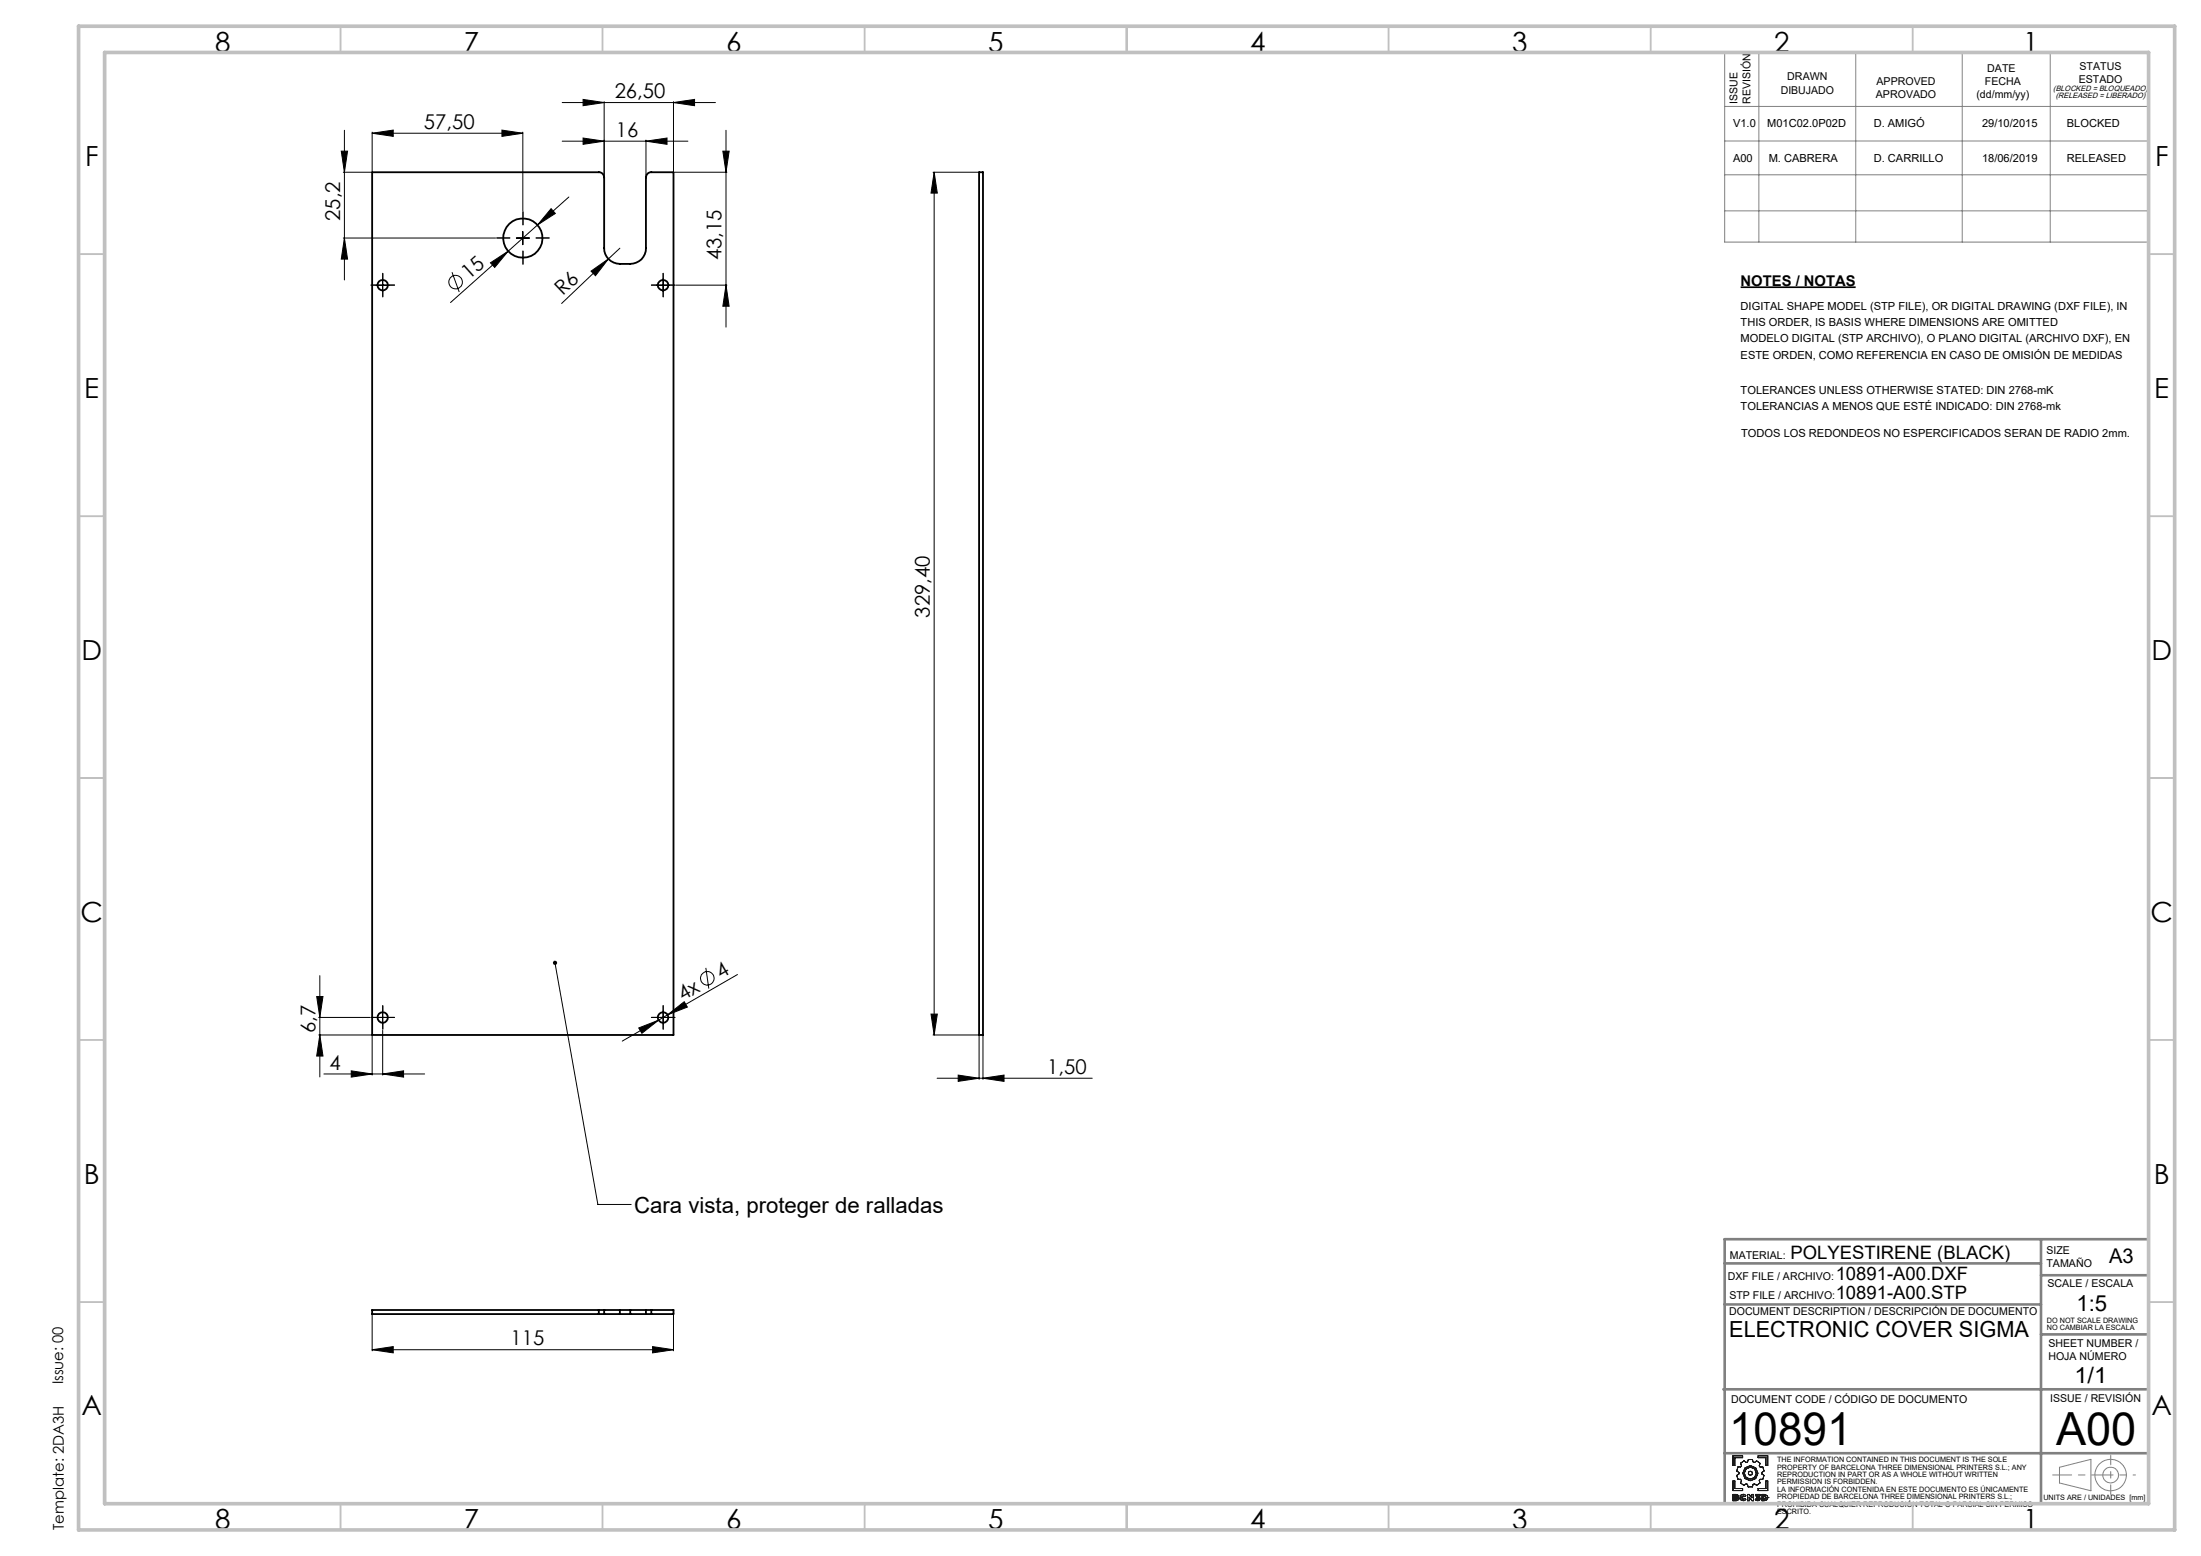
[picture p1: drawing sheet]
<svg xmlns="http://www.w3.org/2000/svg" width="420mm" height="297mm" viewBox="0 0 420 297" stroke-linecap="round" stroke-linejoin="round" font-family="sans-serif">
<g fill="none" stroke="#000" stroke-width=".19">
<path d="M107.3 19.6h29.2M111.3 19l4 .6-4 .6zM115.3 19.4v14.3M128.5 19.6l4-.6v1.2zM128.5 19.4v13.3M65.1 28.9h1.2l-.6 4zM65.5 32.9h5.3M65.7 24.9v28.5M71 25.4l4-.6v1.2zM71 25.2v7.5M71 25.4h28.8M95.8 24.8l4 .6-4 .6z"/>
<path d="M99.8 25.2v15M105.2 39.8l.8 .9-3.4 2.2zM107.3 26.9h24M108.5 37.6l-22.5 20.1M111.3 26.3l4 .6-4 .6zM123.3 26.9l4-.6v1.2zM123.3 26.7v7M128.7 32.9h10M137.9 28.9h1.2l-.6 4zM138.5 24.9v37.5M178 32.9h8.6M178.3 32.9l.6 4h-1.2z"/>
<path d="M178.3 32.9v164.7M65.5 45.4h29.1M65.7 45.4l.6 4.1h-1.2zM71.8 54.4h2.5M73 53.2v2.5M86.3 52l1.3 3.7M93.6 50.2l3.4-2.3-2.6 3.1zM98.5 45.4h2.5M99.8 44.2v2.5M112.8 51.7l3.3-2.3-2.5 3.2zM116.1 49.4l-8.9 8.5M118.3 47.4l-2.2 2"/>
<path d="M125.3 54.4h2.5M126.5 53.2v2.5M129 54.4h9.7M138.5 54.4l.6 4.1h-1.2zM60.4 190.2h1.2l-.6 4zM60.8 194.2h9.8M60.8 197.6h10M61 197.6l.6 4h-1.2zM61 186.2v19.4M71 197.8v7.4M71.8 194.2h2.5M73 193v2.5"/>
<path d="M73 196.7v8.5M105.9 183.8l8.2 46.1h6.3M121.9 196.2l3.8-1.5-3.2 2.5zM125.3 194.2h2.5M125.7 194.7l-7 4M126.5 193v2.5M127.4 193.7l-1.7 1M127.4 193.7l3.2-2.5 .6 1zM134.7 184.7l.6 4M140.7 186l-13.3 7.7M177.7 193.6h1.2l-.6 4zM178 197.6h8.6"/>
<path d="M186.8 197.8v8.2M187.6 197.8v8.2M61.8 205h19.2M67 204.4l4 .6-4 .6zM73 205l4-.6v1.2zM178.8 205.8h29.6M182.8 205.2l4 .6-4 .6zM187.6 205.8l4-.6v1.2zM71 257.6l4-.6v1.2zM71 251v6.8M71 257.6h57.5M124.5 257l4 .6-4 .6z"/>
<path d="M128.5 251v6.8"/>
<circle cx="86.9" cy="53.9" r="1.3"/>
<circle cx="135" cy="186.7" r="1.3"/>
</g>
<path d="M332.2 54.8h21.9" fill="none" stroke="#000" stroke-width=".32"/>
<g fill="none" stroke="#191924" stroke-width=".19">
<path d="M330.7 277.9h1.8v.3h-1.5v1.5h-.3zM332.1 279.3l.7-.5 .4 .3 .3-.1 .1-.4h.8l.1 .4 .3 .1 .4-.3 .7 .5-.2 .5 .2 .2h.5l.2 .8-.4 .3v.2l.4 .3-.2 .8h-.5l-.2 .2 .1 .5-.6 .4-.4-.3-.3 .1-.1 .5h-.8l-.2-.5-.2-.1-.4 .3-.7-.4 .2-.5-.2-.2h-.5l-.2-.8 .4-.3v-.2l-.4-.3 .2-.8h.5l.2-.2zM335.5 277.9h1.8v1.8h-.3v-1.5h-1.5zM330.7 282.7h.3v1.4h1.5v.4h-1.8zM331 285.5l.4 .1-.4 .1zM331 286l.4 .1-.4 .1zM331.3 285.3l.3 .1 .1 .1M331.3 285.3h.2l.2 .2M331.3 285.3h-.6v1.2l.9-.1 .2-.3M331.4 285.6h.1M331.4 286.1h.1M331.7 285.5l-.2 .3 .3 .3"/>
<path d="M331.7 285.5h.1M331.8 286.1h.1M332 285.9l.2 .3 .4 .3 .6-.3M332 285.9l.1 .3 .2 .2 .5 .1 .4-.3M332 285.9h.1M332.4 285.9l.1 .2 .2 .1 .2-.2M332.4 285.9l.1 .2 .4-.1M332.4 285.9h.1M332.9 285.7l-.2-.2-.3 .1v.3M332.9 285.7l-.4-.1-.1 .3M332.9 286l.3 .2M333.2 285.5l-.5-.3-.5 .2-.2 .5"/>
<path d="M333.2 285.5l-.4-.3-.5 .1-.3 .6M333.2 285.5l-.3 .2M333.5 285.3h.3l.5 .6v-.6h.3v1.2h-.3l-.5-.7v.7h-.3zM335.1 286l.3 .2 .2-.1-.2 .1zM335.1 286l-.2 .2M335.5 284.1h1.5v-1.4h.3v1.8h-1.8zM335.6 286.1l-.4-.2v-.2l.3-.2h-.5v-.2h.8v.2l-.2 .2 .3 .4M335.6 286.1h.1M335.9 286.1l-.2 .3-.3 .1-.5-.3M335.9 286.1l-.2 .3-.4 .1-.4-.3M335.9 286.1h.1M336.2 285.3h.5l.5 .2 .2 .4-.3 .4-.9 .2z"/>
<path d="M336.6 285.5l.3 .1v.5h-.3zM337 285.9h.1M337.4 285.9h.1"/>
<circle cx="334" cy="281.2" r="1.14"/>
<circle cx="334" cy="281.2" r=".39"/>
<circle cx="334" cy="281.2" r="1.45"/>
</g>
<g fill="none" stroke="#808080" stroke-width=".19">
<path d="M329.1 10h80.9v36.2h-80.9zM335.6 10v36.2M354.1 10v36.2M374.4 10v36.2M391.2 10v36.2M329.1 20.3h80.9M329.1 26.9h80.9M329.1 33.4h80.9M329.1 40.2h80.9M393 280.1l6-1.6v6l-6-1.4z"/>
<circle cx="402.7" cy="281.6" r="3"/>
<circle cx="402.8" cy="281.5" r="1.49"/>
</g>
<g fill="none" stroke="#000" stroke-width=".19" stroke-dasharray="15.2 1.3 1.3 1.3">
<path d="M71.8 54.4h-1M73 53.2v-1M73 55.7v1M74.3 54.4h1M97.3 45.4h-2.5M99.8 42.9v-2.5M99.8 47.9v2.5M102.3 45.4h2.5M125.3 54.4h-1M126.5 53.2v-1M126.5 55.7v1M127.8 54.4h1"/>
<path d="M71.8 194.2h-1M73 192.9v-1M73 195.4v1M74.3 194.2h1M125.3 194.2h-1M126.5 192.9v-1M126.5 195.4v1M127.8 194.2h1"/>
</g>
<path d="M391.7 281.5h11.1" fill="none" stroke="#808080" stroke-width=".19" stroke-dasharray="15.2 1.3 1.3 1.3" stroke-dashoffset="11.6"/>
<path d="M402.8 281.5h4.7" fill="none" stroke="#808080" stroke-width=".19" stroke-dasharray="15.2 1.3 1.3 1.3" stroke-dashoffset="14.8"/>
<path d="M402.8 277.8v7.4" fill="none" stroke="#808080" stroke-width=".19" stroke-dasharray="15.2 1.3 1.3 1.3" stroke-dashoffset="13.4"/>
<path d="M329.1 236.5h80.9v50.5h-80.9zM389.5 236.5v50.5M329.1 249h60.4M329.1 241.2h60.4M389.5 243.4h20.5M389.5 254.7h20.5M328.9 265.2h81.1M329.1 277.4h80.9" fill="none" stroke="#808080" stroke-width=".5"/>
<g fill="none" stroke="#c0c0c0" stroke-width=".35">
<path d="M65 5v5M115 5v5M165 5v5M215 5v5M265 5v5M315 5v5M365 5v5M15 48.5h5M410 48.5h5M15 98.5h5M410 98.5h5M15 148.5h5"/>
<path d="M410 148.5h5M15 198.5h5M410 198.5h5M15 248.5h5M410 248.5h5M65 287v5M115 287v5M165 287v5M215 287v5M265 287v5M315 287v5M365 287v5"/>
</g>
<path d="M15 5h400v287h-400zM20 10h390v277h-390z" fill="none" stroke="#c0c0c0" stroke-width=".7"/>
<g fill="#000">
<path d="M112.8 51.7l3.3-2.3-2.5 3.2zM105.6 183.5l.2-.1 .1 .4-.1-.4a.41 .41 0 0 1 .5 .4 .41 .41 0 0 1-.5 .3 .41 .41 0 0 1-.2-.6z"/>
<path d="M111.3 19l4 .6-4 .6zM128.5 19.6l4-.6v1.2zM182.8 205.2l4 .6-4 .6zM187.6 205.8l4-.6v1.2z"/>
<path d="M111.3 26.3l4 .6-4 .6zM123.3 26.9l4-.6v1.2z"/>
<path d="M65.7 45.4l.6 4.1h-1.2zM65.1 28.9h1.2l-.6 4zM138.5 54.4l.6 4.1h-1.2zM137.9 28.9h1.2l-.6 4z"/>
<path d="M105.2 39.8l-2.6 3.1 3.4-2.2zM93.6 50.2l.8 .8 2.6-3.1z"/>
<path d="M60.4 190.2h1.2l-.6 4zM61 197.6l.6 4h-1.2zM178.3 32.9l.6 4h-1.2zM177.7 193.6h1.2l-.6 4z"/>
<path d="M121.9 196.2l.6 1 3.2-2.5zM127.4 193.7l3.8-1.5-.6-1z"/>
<path d="M73 205l4-.6v1.2zM67 204.4l4 .6-4 .6zM95.8 24.8l4 .6-4 .6zM71 25.4l4-.6v1.2zM124.5 257l4 .6-4 .6zM71 257.6l4-.6v1.2z"/>
</g>
<g fill="none" stroke="#000" stroke-width=".35">
<path d="M71 32.9h43.3a1.02 1.02 0 0 1 1 1v13.5a3 3 0 0 0 3 3 4.8 4.8 0 0 0 4.1-.9 3 3 0 0 0 .9-2.1v-13.5a1.02 1.02 0 0 1 1-1h4.2v164.7h-57.5zM186.8 32.9h.8v164.7h-.8zM114.3 250h1M114.3 250.8h1M114.3 250h-43.3v.8h43.3M114.3 250v.8M115.3 250h3M115.3 250.8h3M115.3 250v.8M118.3 250h2M118.3 250.8h2M118.3 250v.8"/>
<path d="M120.3 250h3M120.3 250.8h3M120.3 250v.8M123.3 250h1M123.3 250.8h1M123.3 250v.8M124.3 250h4.2v.8h-4.2M124.3 250v.8"/>
<circle cx="73" cy="54.4" r="1.01"/>
<circle cx="99.8" cy="45.4" r="3.7"/>
<circle cx="126.5" cy="54.4" r="1"/>
<circle cx="73" cy="194.2" r="1"/>
<circle cx="126.5" cy="194.2" r="1"/>
</g>
<g font-size="8.7">
<text x="330" y="275.9">10891</text>
<text x="392.3" y="275.9">A00</text>
</g>
<g font-size="5.3">
<text x="41" y="9.9">8</text>
<text x="88.5" y="9.9">7</text>
<text x="138.5" y="9.9">6</text>
<text x="188.5" y="9.9">5</text>
<text x="238.5" y="9.9">4</text>
<text x="288.5" y="9.9">3</text>
<text x="338.5" y="9.9">2</text>
<text x="386" y="9.9">1</text>
<text x="16.2" y="31.7">F</text>
<text x="411.2" y="31.7">F</text>
<text x="16.1" y="75.9">E</text>
<text x="411.1" y="75.9">E</text>
<text x="15.5" y="125.9">D</text>
<text x="410.5" y="125.9">D</text>
<text x="15.4" y="175.9">C</text>
<text x="410.4" y="175.9">C</text>
<text x="16" y="225.9">B</text>
<text x="411" y="225.9">B</text>
<text x="15.5" y="270.2">A</text>
<text x="410.5" y="270.2">A</text>
<text x="41" y="291.9">8</text>
<text x="88.5" y="291.9">7</text>
<text x="138.5" y="291.9">6</text>
<text x="188.5" y="291.9">5</text>
<text x="238.5" y="291.9">4</text>
<text x="288.5" y="291.9">3</text>
<text x="338.5" y="291.9">2</text>
<text x="386" y="291.9">1</text>
</g>
<g font-size="4.2">
<text x="121" y="231.5">Cara vista, proteger de ralladas</text>
<text x="396.2" y="250.3">1:5</text>
<text x="330" y="255.2">ELECTRONIC COVER SIGMA</text>
<text x="395.8" y="264">1/1</text>
</g>
<g font-size="3.9">
<text x="117.3" y="18.7">26,50</text>
<text x="80.9" y="24.6">57,50</text>
<text x="117.5" y="26.1">16</text>
<text x="64.9" y="42.2" transform="rotate(-90 64.9 42.2)">25,2</text>
<text x="89.5" y="53.5" transform="rotate(-42 89.5 53.5)">15</text>
<text x="137.7" y="49.7" transform="rotate(-90 137.7 49.7)">43,15</text>
<text x="107.4" y="56.6" transform="rotate(-44 107.4 56.6)">R6</text>
<text x="177.4" y="117.9" transform="rotate(-90 177.4 117.9)">329,40</text>
<text x="130.3" y="191.1" transform="rotate(-30 130.3 191.1)">4x</text>
<text x="137.6" y="186.9" transform="rotate(-30 137.6 186.9)">4</text>
<text x="60.2" y="197.2" transform="rotate(-90 60.2 197.2)">6,7</text>
<text x="62.9" y="204.2">4</text>
<text x="199.8" y="204.9">1,50</text>
<text x="402.5" y="241.1">A3</text>
<text x="97.4" y="256.8">115</text>
</g>
<g font-size="3.5">
<text x="341.7" y="240.4">POLYESTIRENE (BLACK)</text>
<text x="350.3" y="244.3">10891-A00.DXF</text>
<text x="350.3" y="247.9">10891-A00.STP</text>
</g>
<g font-size="2.8">
<text x="332.2" y="54.5">NOTES / NOTAS</text>
<text x="12.1" y="264.2" transform="rotate(-90 12.1 264.2)">Issue: 00</text>
<text x="12.2" y="292" transform="rotate(-90 12.2 292)">Template: 2DA3H</text>
</g>
<g font-size="2.1">
<text x="339.8" y="17.9">DIBUJADO</text>
<text x="341.1" y="15.4">DRAWN</text>
<text x="358.1" y="16.3">APPROVED</text>
<text x="378.8" y="16.3">FECHA</text>
<text x="379.2" y="13.8">DATE</text>
<text x="396.7" y="15.8">ESTADO</text>
<text x="396.8" y="13.3">STATUS</text>
<text x="331.5" y="19.8" transform="rotate(-90 331.5 19.8)">ISSUE</text>
<text x="334" y="19.8" transform="rotate(-90 334 19.8)">REVISIÓN</text>
<text x="357.9" y="18.8">APROVADO</text>
<text x="377.1" y="18.8">(dd/mm/yy)</text>
<text x="330.7" y="24.3">V1.0</text>
<text x="337.2" y="24.3">M01C02.0P02D</text>
<text x="357.6" y="24.3">D. AMIGÓ</text>
<text x="378.2" y="24.3">29/10/2015</text>
<text x="394.4" y="24.3">BLOCKED</text>
<text x="330.7" y="30.9">A00</text>
<text x="337.5" y="30.9">M. CABRERA</text>
<text x="357.6" y="30.9">D. CARRILLO</text>
<text x="378.2" y="30.9">18/06/2019</text>
<text x="394.4" y="30.9">RELEASED</text>
<text x="332.2" y="59.1">DIGITAL SHAPE MODEL (STP FILE), OR DIGITAL DRAWING (DXF FILE), IN</text>
<text x="332.2" y="62.2">THIS ORDER, IS BASIS WHERE DIMENSIONS ARE OMITTED</text>
<text x="332.2" y="65.4">MODELO DIGITAL (STP ARCHIVO), O PLANO DIGITAL (ARCHIVO DXF), EN</text>
<text x="332.2" y="68.5">ESTE ORDEN, COMO REFERENCIA EN CASO DE OMISIÓN DE MEDIDAS</text>
<text x="332.2" y="75.2">TOLERANCES UNLESS OTHERWISE STATED: DIN 2768-mK</text>
<text x="332.2" y="78.3">TOLERANCIAS A MENOS QUE ESTÉ INDICADO: DIN 2768-mk</text>
<text x="332.2" y="83.4">TODOS LOS REDONDEOS NO ESPERCIFICADOS SERAN DE RADIO 2mm.</text>
<text x="390.5" y="239.4">SIZE</text>
<text x="329.7" y="244.3">DXF FILE / ARCHIVO:</text>
<text x="330.1" y="240.4">MATERIAL:</text>
<text x="390.5" y="241.9">TAMAÑO</text>
<text x="390.7" y="245.6">SCALE / ESCALA</text>
<text x="330" y="251">DOCUMENT DESCRIPTION / DESCRIPCIÓN DE DOCUMENTO</text>
<text x="330" y="247.9">STP FILE / ARCHIVO:</text>
<text x="390.9" y="257.1">SHEET NUMBER /</text>
<text x="390.9" y="259.6">HOJA NÚMERO</text>
<text x="330.3" y="267.7">DOCUMENT CODE / CÓDIGO DE DOCUMENTO</text>
<text x="391.2" y="267.5">ISSUE / REVISIÓN</text>
</g>
<g font-size="1.5">
<text x="391.8" y="17.4">(BLOCKED = BLOQUEADO)</text>
<text x="392.3" y="18.8">(RELEASED = LIBERADO)</text>
</g>
<g font-size="1.4">
<text x="390.6" y="252.5">DO NOT SCALE DRAWING</text>
<text x="390.6" y="253.9">NO CAMBIAR LA ESCALA</text>
<text x="339.1" y="279.1">THE INFORMATION CONTAINED IN THIS DOCUMENT IS THE SOLE</text>
<text x="339.1" y="280.5">PROPERTY OF BARCELONA THREE DIMENSIONAL PRINTERS S.L.; ANY</text>
<text x="339.1" y="281.9">REPRODUCTION IN PART OR AS A WHOLE WITHOUT WRITTEN</text>
<text x="339.1" y="283.3">PERMISSION IS FORBIDDEN.</text>
<text x="339.1" y="284.7">LA INFORMACIÓN CONTENIDA EN ESTE DOCUMENTO ES ÚNICAMENTE</text>
<text x="339.1" y="286.1">PROPIEDAD DE BARCELONA THREE DIMENSIONAL PRINTERS S.L.;</text>
<text x="339.1" y="287.6">PROHIBIDA CUALQUIER REPRODUCIÓN TOTAL O PARCIAL SIN PERMISO</text>
<text x="389.9" y="286.3">UNITS ARE / UNIDADES [mm]</text>
<text x="339.1" y="289">ESCRITO.</text>
</g>
</svg>
